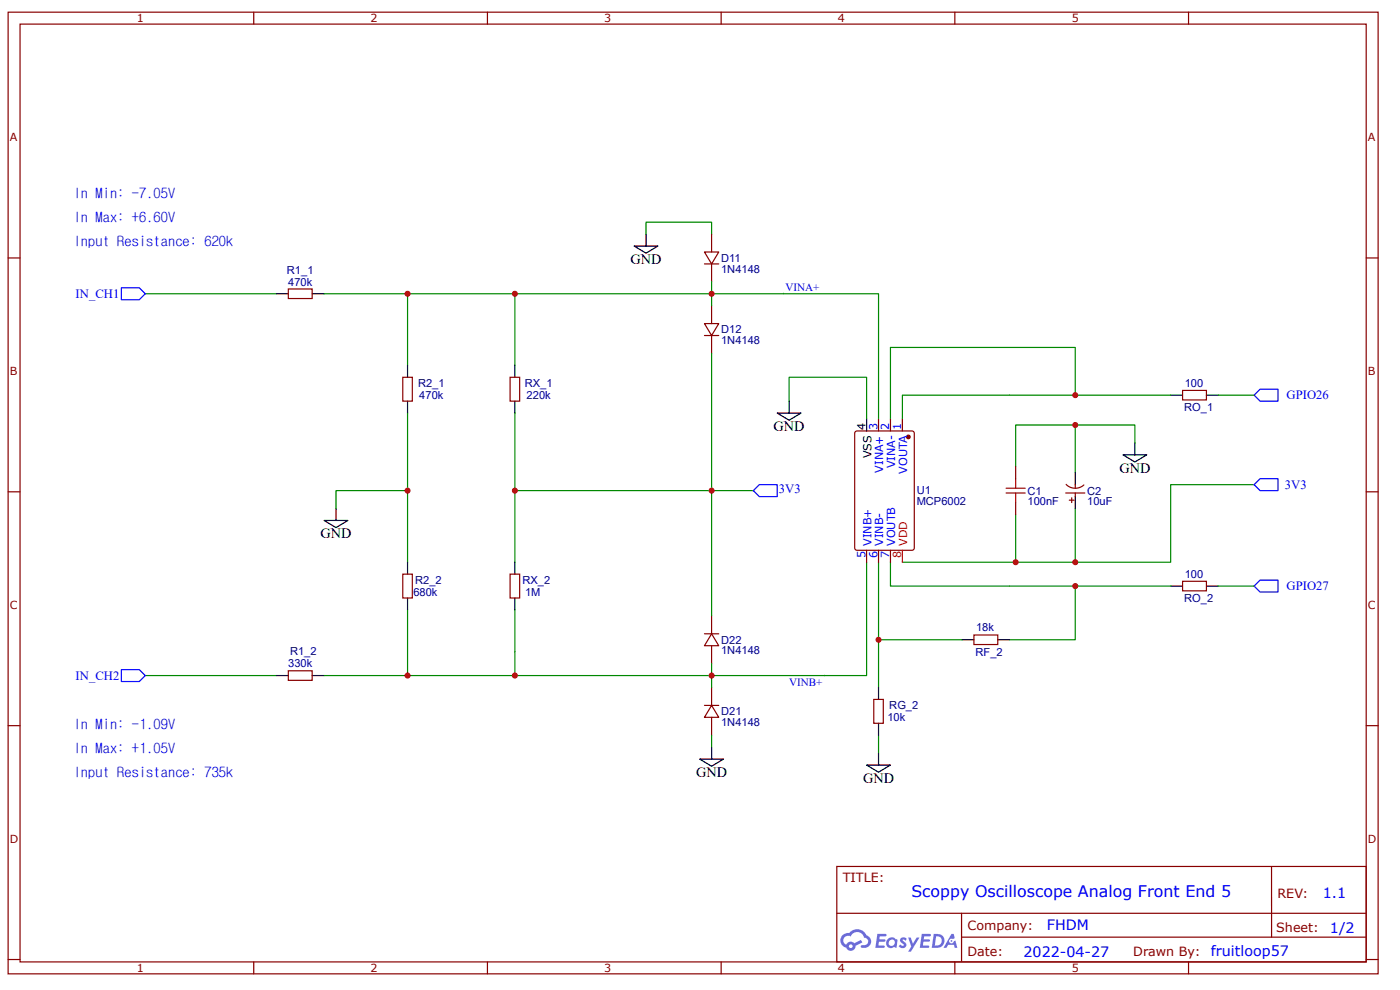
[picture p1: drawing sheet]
<svg xmlns="http://www.w3.org/2000/svg" width="297mm" height="210mm" viewBox="0 0 297 210" stroke-linecap="round" stroke-linejoin="round" font-family="sans-serif">
<g fill="none" stroke="#080" stroke-width=".25">
<path d="M137.1 49.6v-2.5h13.9v2.5M151 59.7v5.1M30.8 62.3h27.8M68.8 62.3h117.6v26.5M86.5 62.3v15.2M109.2 62.3v15.2M151 74.9v55.7M86.5 87.6v31.6M109.2 87.6v31.6M167.4 85v-5h16.5v8.8M214.2 83.8h-22.8v5M228.1 83.8v-10.1h-39.2v15.1"/>
<path d="M228.1 90.1v10.1M240.8 93.9v-3.8h-25.3v8.9M86.5 104h-15.2v3.8M109.2 104h50.6M183.9 119.2v24h-115.1M186.4 119.2v16.4h17.7M188.9 119.2v5.1h25.3M215.5 109.1v10.1M228.1 107.8v11.4M266.1 102.8h-17.7v16.4h-57M86.5 129.3v13.9M109.2 129.3v13.9"/>
<path d="M186.4 135.6v10.2M228.1 124.3v11.3h-13.9M30.8 143.2h27.8M151 140.7v5.1M151 155.9v2.5M186.4 155.9v3.8"/>
</g>
<g fill="none" stroke="#000" stroke-width=".25">
<path d="M134.5 52.2h5.1l-2.5 1.5zM137.1 49.6v2.6M58.6 62.3h2.6M66.2 62.3h2.6M86.5 77.5v2.5M109.2 77.5v2.5M86.5 85v2.6M109.2 85v2.6M164.9 87.6h5l-2.5 1.5zM167.4 85v2.6M238.2 96.4h5.1l-2.5 1.5zM240.8 93.9v2.5"/>
<path d="M68.8 110.3h5l-2.5 1.6zM71.3 107.8v2.5M86.5 119.2v2.5M109.2 119.2v2.5M228.1 100.2v2.6M228.1 105.3v2.5M86.5 126.8v2.5M109.2 126.8v2.5M204.1 135.6h2.5M211.7 135.6h2.5M58.6 143.2h2.6M66.2 143.2h2.6"/>
<path d="M151 158.4v2.5M186.4 145.8v2.5M186.4 153.3v2.6M186.4 159.7v2.5M148.4 160.9h5.1l-2.5 1.5zM183.9 162.2h5l-2.5 1.5z"/>
</g>
<g fill="none" stroke="#800" stroke-width=".25">
<path d="M149.4 53.4h3.1l-1.5 2.6zM149.4 56h3.1M151 49.6v3.8M151 56v3.7M61.2 61.3h5v2h-5zM85.5 80h2v5h-2zM108.2 80h2v5h-2zM149.4 68.6h3.1l-1.5 2.5zM149.4 71.1h3.1M151 64.8v3.8M151 71.1v3.8M181.5 91.5l.3-.1h11.7l.4 .3 .1 24.5-.3 .4-11.9 .1-.4-.3-.1-24.5z"/>
<path d="M215.5 99v2.5M215.5 106.5v2.6M226.1 104.5h4M226.2 102.7a2.72 2.72 0 0 0 3.7 .1M226.9 106h1M227.4 105.5v1M228.1 102.8v.7M228.1 104.5v.8M85.5 121.7h2v5.1h-2zM108.2 121.7h2v5.1h-2zM149.4 134.4h3.1M151 134.4l1.5 2.5h-3.1z"/>
<path d="M151 130.6v3.8M151 136.9v3.8M206.6 134.6h5.1v2h-5.1zM61.2 142.2h5v2h-5zM149.4 149.5h3.1M151 149.5l1.5 2.6h-3.1zM151 145.8v3.7M151 152.1v3.8M185.4 148.3h2v5h-2z"/>
</g>
<g fill="#000">
<path d="M166.1 62v.5zM165.9 62.3h.5z"/>
<path d="M175 143v.5zM174.7 143.2h.6z"/>
</g>
<path d="M213.4 104.5h4.1M213.4 103.5h4.1M215.5 101.5v2M215.5 104.5v2" fill="none" stroke="#a00000" stroke-width=".25"/>
<path d="M25.8 61h3.7l1.3 1.3-1.3 1.2h-3.7zM266.1 83.8l1.2-1.3h3.8v2.5h-3.8zM159.8 104l1.3-1.2h3.8v2.5h-3.8zM266.1 102.8l1.2-1.3h3.8v2.5h-3.8zM266.1 124.3l1.2-1.3h3.8v2.5h-3.8zM25.8 142h3.7l1.3 1.2-1.3 1.3h-3.7z" fill="none" stroke="#00f" stroke-width=".25"/>
<circle cx="192.7" cy="92.6" r=".38" fill="#800"/>
<g fill="none" stroke="#800" stroke-width=".25">
<path d="M1.7 2.6h290.7v203.9h-290.7zM4.3 5.1h285.5v198.8h-285.5zM53.8 2.6v2.5M103.4 2.6v2.5M153 2.6v2.5M202.6 2.6v2.5M252.1 2.6v2.5M1.7 54.7h2.6M289.8 54.7h2.6M186.4 88.8v2.6M188.9 88.8v2.6M191.4 88.8v2.6"/>
<path d="M1.7 104.3h2.6M183.9 116.7v2.5M186.4 116.7v2.5M188.9 116.7v2.5M289.8 104.3h2.6M1.7 153.8h2.6M289.8 153.8h2.6M177.5 183.7h112.3v20.2h-112.3zM177.6 193.6h112.1M204 198.7h85.7M204 193.6v10.1M269.8 183.7v15"/>
<path d="M1.7 203.4h2.6M53.8 203.9v2.6M103.4 203.9v2.6M153 203.9v2.6M202.6 203.9v2.6M252.1 203.9v2.6M289.8 203.4h2.6"/>
<circle cx="192.7" cy="92.6" r=".38"/>
</g>
<path d="M183.9 88.8v2.6" fill="none" stroke="#000" stroke-width=".25"/>
<path d="M191.4 116.7v2.5" fill="none" stroke="#f00" stroke-width=".25"/>
<g fill="#58f">
<path d="M191.1 198.9l.6-.2 .4 .1 .3 .3-.3 .4a.34 .34 0 0 0-.3-.3 .34 .34 0 0 0-.3 .1v.1a.85 .85 0 0 1 .7 .6 .85 .85 0 0 1-.3 .9l-.6 .1-.7-.4 .4-.4 .5 .3 .2-.1v-.2a.87 .87 0 0 1-.6-1.3z"/>
<path d="M192.7 198.8h.5l.5 1.3 .8-1.3h.6l-1.8 3h-.6l.6-1.1z"/>
<path d="M186.1 198h1.7l.3 .1-.1 .4h-1.4v.6h1.1l.2 .3-.3 .3h-1.1l-.1 .7 1.2 .1 .1 .2-.1 .2-1.9 .1z"/>
<path d="M195.6 198h1.6l.3 .1-.1 .4h-1.3l-.1 .6h1.1l.2 .3-.3 .3h-1.1l-.1 .7 1.2 .1 .2 .2-.2 .2-1.9 .1z"/>
<path d="M201.8 198h.5l.3 .9-.5 .2a.5 .5 0 0 0-.7 .2 .5 .5 0 0 0 .3 .7 .5 .5 0 0 0 .6-.4l.4-.2 .4 1.6h-.6l-.1-.7h-1.3l-.3 .7h-.6z"/>
<path d="M198.1 198l-.4 3h.9a1.51 1.51 0 0 0 1.8-1.6 1.51 1.51 0 0 0-1.8-1.4zM198.6 198.5a1 1 0 0 1 1.2 1 1 1 0 0 1-1.3 .9h-.2z"/>
<path d="M188.3 199.2a1.1 1.1 0 0 0-.1 1.5 1.1 1.1 0 0 0 1.6 .1l.4 .2 .2-1.7-.4-.2a1.07 1.07 0 0 0-1.7 .1zM188.5 199.9a.67 .67 0 0 1 1.3 0 .67 .67 0 0 1-1.3 0z"/>
<path d="M178.8 198.3a1.57 1.57 0 0 0 .7 2.6 1.03 1.03 0 0 0 1.2 .7 1.03 1.03 0 0 0 .8-1.1l1.5-.7-.4-.5-1.3 .7a1.05 1.05 0 0 0-1.8 .3 1 1 0 0 1-.5-1.4 1 1 0 0 1 1.5-.4 1.52 1.52 0 0 1 1.5-.9 1.52 1.52 0 0 1 1.4 1.2 .82 .82 0 0 1 .8 1 .82 .82 0 0 1-1.2 .6 .31 .31 0 0 0-.4 .2 .31 .31 0 0 0 .3 .4 1.42 1.42 0 0 0 1.8-.9 1.42 1.42 0 0 0-.9-1.8 2.25 2.25 0 0 0-3.7-.5l-.8 .1zM180.1 200.6a.4 .4 0 0 1 .8 0 .4 .4 0 0 1-.8 0z"/>
<circle cx="201.8" cy="199.5" r=".19"/>
</g>
<path d="M248.4 83.8h2.5M255.9 83.8h2.6M248.4 124.3h2.5M255.9 124.3h2.6" fill="none" stroke="#000" stroke-width=".25"/>
<path d="M250.9 82.8h5v2h-5zM250.9 123.2h5v2.1h-5z" fill="none" stroke="#800" stroke-width=".25"/>
<path d="M214.2 83.8h34.2M258.5 83.8h7.6M214.2 124.3h34.2M258.5 124.3h7.6" fill="none" stroke="#080" stroke-width=".25"/>
<g fill="#c00">
<circle cx="186.4" cy="135.6" r=".63"/>
<circle cx="228.1" cy="124.3" r=".63"/>
<circle cx="86.5" cy="104" r=".63"/>
<circle cx="86.5" cy="143.2" r=".63"/>
<circle cx="109.2" cy="104" r=".63"/>
<circle cx="151" cy="104" r=".63"/>
<circle cx="109.2" cy="62.3" r=".63"/>
<circle cx="228.1" cy="83.8" r=".63"/>
<circle cx="228.1" cy="119.2" r=".63"/>
<circle cx="215.5" cy="119.2" r=".63"/>
<circle cx="228.1" cy="90.1" r=".63"/>
<circle cx="109.2" cy="143.2" r=".63"/>
<circle cx="151" cy="143.2" r=".63"/>
<circle cx="151" cy="62.3" r=".63"/>
<circle cx="86.5" cy="62.3" r=".63"/>
</g>
<text font-size="3.4" fill="#00f" x="193.4" y="190.2">Scoppy Oscilloscope Analog Front End 5</text>
<g font-size="3" fill="#00f">
<text x="15.6" y="47.1">In Max: +6.60V</text>
<text x="15.6" y="42">In Min: -7.05V</text>
<text x="15.6" y="52.2">Input Resistance: 620k</text>
<text x="15.6" y="154.6">In Min: -1.09V</text>
<text x="15.6" y="159.7">In Max: +1.05V</text>
<text x="15.6" y="164.7">Input Resistance: 735k</text>
<text x="280.6" y="190.3">1.1</text>
<text x="222.1" y="197.2">FHDM</text>
<text x="282.2" y="197.7">1/2</text>
<text x="217.1" y="202.8">2022-04-27</text>
<text x="256.9" y="202.7">fruitloop57</text>
</g>
<g font-size="3">
<text x="133.8" y="56">GND</text>
<text x="164.1" y="91.4">GND</text>
<text x="237.5" y="100.2">GND</text>
<text x="68" y="114.1">GND</text>
<text x="147.7" y="164.7">GND</text>
<text x="183.1" y="166">GND</text>
</g>
<g font-size="2.7" fill="#00f">
<text x="16.1" y="63.2">IN_CH1</text>
<text x="272.9" y="84.7">GPIO26</text>
<text x="165.3" y="104.6">3V3</text>
<text x="272.6" y="103.6">3V3</text>
<text x="272.9" y="125.1">GPIO27</text>
<text x="16.1" y="144.1">IN_CH2</text>
</g>
<g font-size="2.7" fill="#800">
<text x="178.8" y="187">TITLE:</text>
<text x="271" y="190.3">REV:</text>
<text x="205.3" y="197.2">Company:</text>
<text x="270.8" y="197.6">Sheet:</text>
<text x="205.3" y="202.7">Date:</text>
<text x="240.4" y="202.7">Drawn By:</text>
</g>
<g font-size="2.4" fill="#800">
<text x="29" y="4.7">1</text>
<text x="78.6" y="4.7">2</text>
<text x="128.2" y="4.7">3</text>
<text x="177.8" y="4.7">4</text>
<text x="227.4" y="4.7">5</text>
<text x="2.1" y="29.9">A</text>
<text x="290.2" y="29.9">A</text>
<text x="2.1" y="79.5">B</text>
<text x="290.2" y="79.5">B</text>
<text x="2.1" y="129.1">C</text>
<text x="290.2" y="129.1">C</text>
<text x="2.1" y="178.6">D</text>
<text x="290.2" y="178.6">D</text>
<text x="29" y="206.1">1</text>
<text x="78.6" y="206.1">2</text>
<text x="128.2" y="206.1">3</text>
<text x="177.8" y="206.1">4</text>
<text x="227.4" y="206.1">5</text>
</g>
<g font-size="2.4" fill="#000080">
<text x="60.9" y="58.1">R1_1</text>
<text x="153" y="57.8">1N4148</text>
<text x="153" y="55.5">D11</text>
<text x="61.1" y="60.6">470k</text>
<text x="153" y="70.7">D12</text>
<text x="153" y="73">1N4148</text>
<text x="88.7" y="82.1">R2_1</text>
<text x="111.3" y="82.1">RX_1</text>
<text x="251.3" y="82">100</text>
<text x="89" y="84.6">470k</text>
<text x="111.7" y="84.6">220k</text>
<text x="251.2" y="87.1">RO_1</text>
<text x="194.5" y="107.1">MCP6002</text>
<text x="194.5" y="104.8">U1</text>
<text x="218" y="107.1">100nF</text>
<text x="218" y="104.8">C1</text>
<text x="230.6" y="107.1">10uF</text>
<text x="230.6" y="104.8">C2</text>
<text x="88.1" y="123.8">R2_2</text>
<text x="110.9" y="123.8">RX_2</text>
<text x="251.3" y="122.5">100</text>
<text x="87.7" y="126.4">680k</text>
<text x="111.4" y="126.4">1M</text>
<text x="251.2" y="127.6">RO_2</text>
<text x="153" y="136.4">D22</text>
<text x="207.1" y="133.9">18k</text>
<text x="61.1" y="141.5">330k</text>
<text x="61.5" y="139">R1_2</text>
<text x="153" y="138.8">1N4148</text>
<text x="207" y="139">RF_2</text>
<text x="153" y="153.9">1N4148</text>
<text x="153" y="151.6">D21</text>
<text x="188.3" y="152.9">10k</text>
<text x="188.7" y="150.4">RG_2</text>
</g>
<g font-size="2.4" fill="#00f">
<text x="166.6" y="61.6">VINA+</text>
<text x="186.1" y="91.2" transform="rotate(-90 186.1 91.2)">3</text>
<text x="188.7" y="91.2" transform="rotate(-90 188.7 91.2)">2</text>
<text x="191.2" y="91.2" transform="rotate(-90 191.2 91.2)">1</text>
<text x="187.4" y="100.2" transform="rotate(-90 187.4 100.2)">VINA+</text>
<text x="189.9" y="99.3" transform="rotate(-90 189.9 99.3)">VINA-</text>
<text x="192.5" y="100.4" transform="rotate(-90 192.5 100.4)">VOUTA</text>
<text x="183.6" y="118.3" transform="rotate(-90 183.6 118.3)">5</text>
<text x="184.9" y="115.7" transform="rotate(-90 184.9 115.7)">VINB+</text>
<text x="186.1" y="118.3" transform="rotate(-90 186.1 118.3)">6</text>
<text x="187.4" y="115.7" transform="rotate(-90 187.4 115.7)">VINB-</text>
<text x="188.7" y="118.3" transform="rotate(-90 188.7 118.3)">7</text>
<text x="189.9" y="115.7" transform="rotate(-90 189.9 115.7)">VOUTB</text>
<text x="167.4" y="145.4">VINB+</text>
</g>
<g font-size="2.4">
<text x="183.6" y="91.2" transform="rotate(-90 183.6 91.2)">4</text>
<text x="184.9" y="97.1" transform="rotate(-90 184.9 97.1)">VSS</text>
</g>
<g font-size="2.4" fill="#f00">
<text x="191.2" y="118.3" transform="rotate(-90 191.2 118.3)">8</text>
<text x="192.5" y="115.7" transform="rotate(-90 192.5 115.7)">VDD</text>
</g>
</svg>
